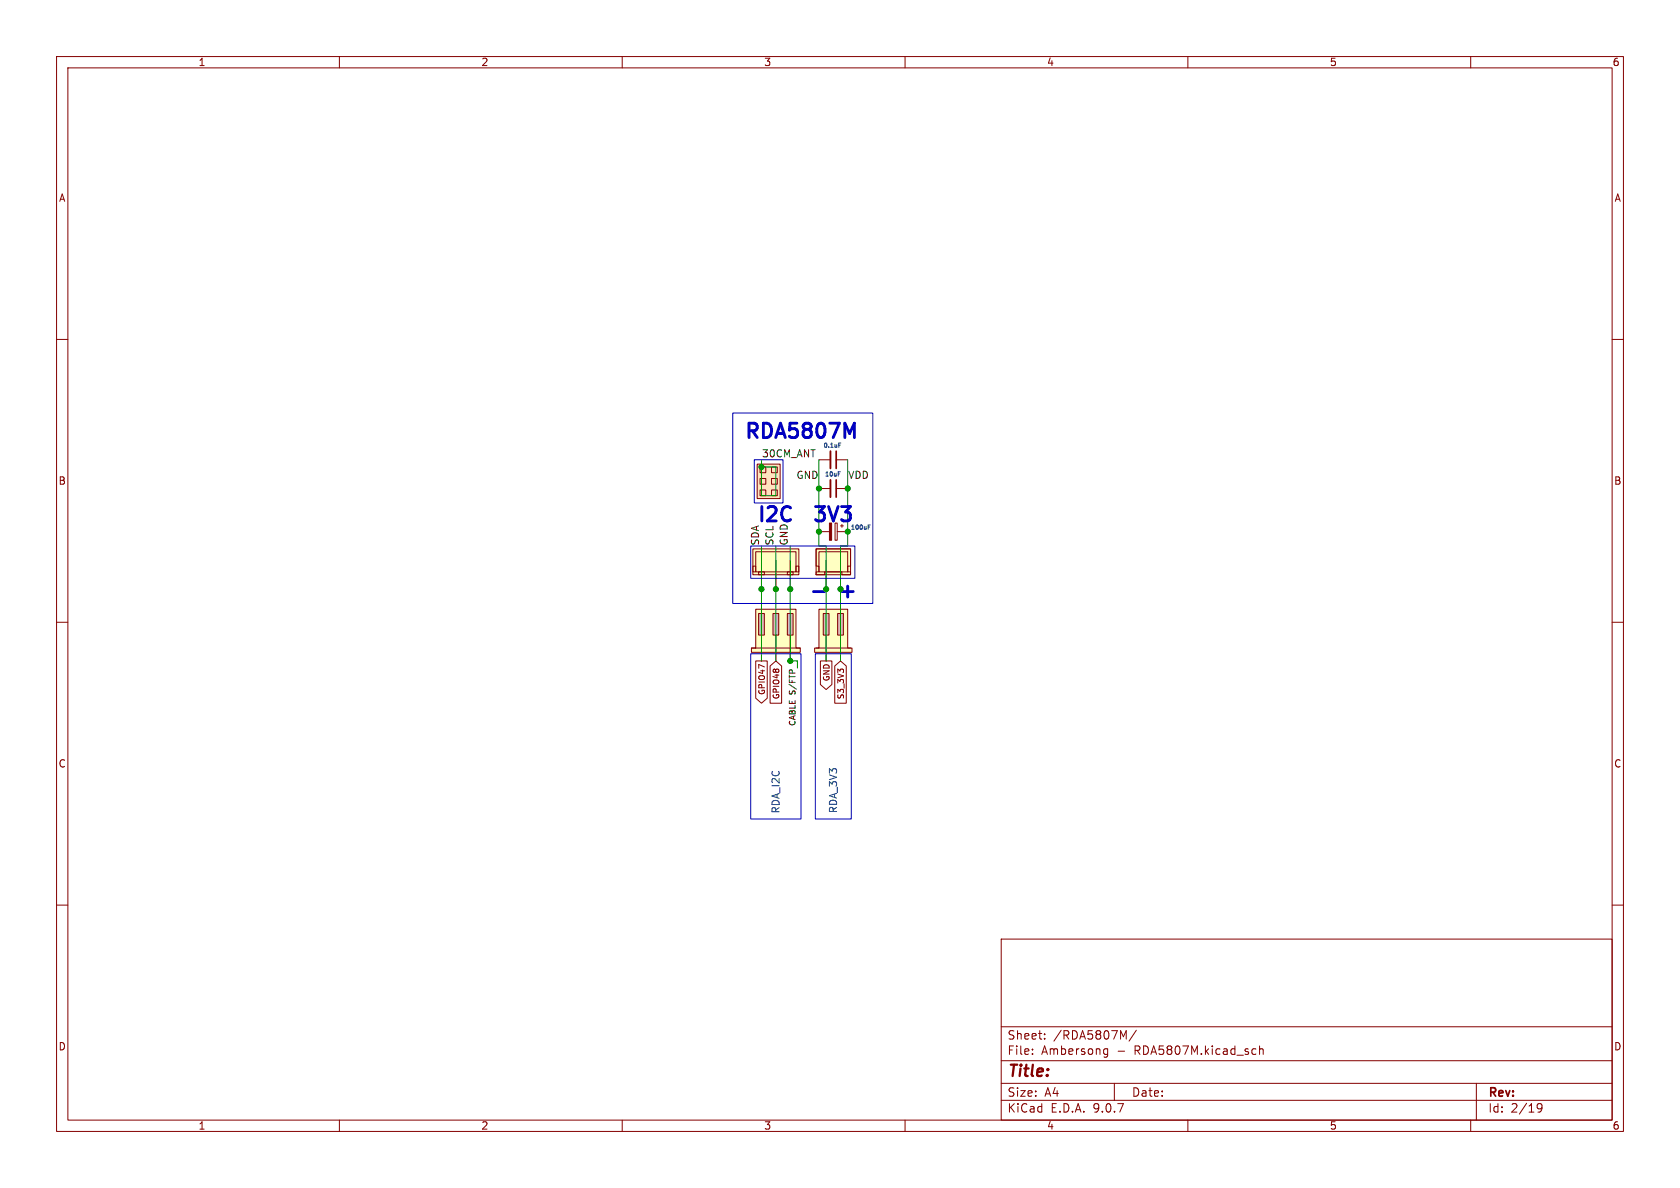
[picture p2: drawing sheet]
<svg xmlns="http://www.w3.org/2000/svg" width="297mm" height="210mm" viewBox="0 0 297 210" stroke-linecap="round" stroke-linejoin="round" font-family="sans-serif">
<g fill="none" stroke="#840000" stroke-width=".18">
<path d="M10 10h277v190h-277zM12 12h273v186h-273zM60 10v2M110 10v2M160 10v2M210 10v2M260 10v2M10 60h2M285 60h2M144.8 86.4h2M147.8 86.4h2.1M10 110h2"/>
<path d="M285 110h2M10 160h2M177 166h108v32h-108zM285 160h2M60 198v2M110 198v2M160 198v2M177 194.5h108M177 191.5h108M177 187.5h108M177 181.5h108M182.5 186.3v.1"/>
<path d="M182.5 185.5v.1M184.7 183.6v.1M184.7 182.8v.1M195.2 186.3h.6M195.2 185.5h.6M195.8 185.4v1.2l-.1 .2-.4 .1M197 191.5v3M198.6 183.3l.5-1.1v1.5M200.9 182.1l-1.3 2M210 198v2M221.9 185.4l.1 .1M222 186.3l-.1 .1"/>
<path d="M222.7 185.5l.2-.1 .3 .1 .1 .9M222.7 184.9v1.5M260 198v2M261 191.5v6.5M271.7 195.4l.3-.3 .5 .1a.99 .99 0 0 1-.3 1.4h-.3M271.7 195.7l.3 .3h.3l.3-.3"/>
</g>
<path d="M147.8 84.8v3.1" fill="none" stroke="#840000" stroke-width=".3"/>
<path d="M146.8 84.8v3.1" fill="none" stroke="#840000" stroke-width=".33"/>
<path d="M148.2 83.4h.3" fill="none" stroke="#006464" stroke-width=".18"/>
<path d="M133.6 107.7h7.1v6.9h.8v.7h-8.7v-.7h.8z" fill="#ffffc2"/>
<g fill="#c2c2c2">
<path d="M134.1 108.5h1v3.8h-1z"/>
<path d="M136.7 108.5h1v3.8h-1z"/>
<path d="M139.2 108.5h1v3.8h-1z"/>
</g>
<path d="M132.8 114.6h8.7M133.6 107.7h7.1v6.9h.8v.7h-8.7v-.7h.8zM134.1 108.5h1v3.8h-1zM134.6 112.3v4.5M136.7 108.5h1v3.8h-1zM137.2 112.3v4.5M139.2 108.5h1v3.8h-1zM139.7 112.3v4.5" fill="none" stroke="#840000" stroke-width=".18"/>
<path d="M144.8 107.7h5.1v6.9h.7v.7h-6.6v-.7h.8z" fill="#ffffc2"/>
<g fill="#c2c2c2">
<path d="M145.5 108.5h1.1v3.8h-1.1z"/>
<path d="M148.1 108.5h1v3.8h-1z"/>
</g>
<path d="M144.8 81.3h2M147.8 81.3h2.1M144.3 114.6h6.1M144.8 107.7h5.1v6.9h.7v.7h-6.6v-.7h.8zM145.5 108.5h1.1v3.8h-1.1zM146 112.3v4.5M148.1 108.5h1v3.8h-1zM148.6 112.3v4.5" fill="none" stroke="#840000" stroke-width=".18"/>
<path d="M147.8 79.8v3" fill="none" stroke="#840000" stroke-width=".3"/>
<path d="M146.8 79.8v3" fill="none" stroke="#840000" stroke-width=".33"/>
<path d="M133.9 82h4v6.1h-4z" fill="#ffe5bf"/>
<path d="M133.9 82h4v6.1h-4zM134.4 82.6h1v1h-1zM134.4 84.6h1v1h-1zM134.4 86.6h1v1h-1zM136.4 82.6h1v1h-1zM136.4 84.6h1v1h-1zM136.4 86.6h1v1h-1z" fill="none" stroke="#840000" stroke-width=".18"/>
<path d="M133.1 97h8.1v4.6h-8.1z" fill="#ffffc2"/>
<path d="M133.1 97h8.1v4.6h-8.1zM133.6 97.5h7.1v3.6h-7.1zM134.6 99.1v5M137.2 99.1v5M139.7 99.1v5M133.1 100.1h.5v1h-.5zM134.1 101.1h1v.5h-1zM139.2 101.1h1v.5h-1zM140.7 100.1h.5v1h-.5z" fill="none" stroke="#840000" stroke-width=".18"/>
<g fill="#ffffc2">
<path d="M144.3 97h6.1v4.6h-6.1z"/>
<path d="M144.3 97h6.1v3.1h-.5v1h.5v.5h-1.6v-.5h-3v.5h-1.5v-.5h.5v-1h-.5z"/>
</g>
<path d="M144.3 97h6.1v4.6h-6.1zM144.3 97h6.1v3.1h-.5v1h.5v.5h-1.6v-.5h-3v.5h-1.5v-.5h.5v-1h-.5zM144.8 97.5h5.1v3.6h-5.1zM146 99.1v5M147.6 92.5h.4v3h-.4zM148.6 99.1v5M133.6 116.8h2v6.6l-1 .9-1-.9zM136.1 117.7l1.1-.9 1 .9v6.6h-2.1zM145 116.8h2.1v4.2l-1.1 .9-1-.9zM147.6 117.7l1-.9 1 .9v6.6h-2z" fill="none" stroke="#840000" stroke-width=".18"/>
<path d="M146.6 92.5h.4v3h-.4z" fill="#840000" stroke="#840000" stroke-width=".18"/>
<path d="M153.5 93.2h.2M153.5 92.8h.3" fill="none" stroke="#006464" stroke-width=".18"/>
<path d="M134.6 81.3v6.3h2.6v-5h-2.6M134.6 96.5v20.3M137.2 96.5v20.3M139.7 96.5v20.3h1.3v1.3M144.8 81.3v15.2h1.2v20.3M149.9 81.3v15.2h-1.3v20.3" fill="none" stroke="#009600" stroke-width=".18"/>
<path d="M150.2 76.6l.8-1.8v2.6M143.8 104.6h1.9" fill="none" stroke="#0000c2" stroke-width=".51"/>
<path d="M129.5 73h24.8v33.7h-24.8zM132.7 96.5h18.4v5.7h-18.4zM133.3 81.3h5.1v7.6h-5.1zM132.7 115.6h8.9v29.2h-8.9zM144.1 115.6h6.4v29.2h-6.4z" fill="none" stroke="#0000c2" stroke-width=".18"/>
<g fill="#009600" stroke="#009600" stroke-width=".18">
<circle cx="137.2" cy="104.1" r=".46"/>
<circle cx="146" cy="104.1" r=".46"/>
<circle cx="139.7" cy="116.8" r=".46"/>
<circle cx="134.6" cy="82.6" r=".46"/>
<circle cx="144.8" cy="94" r=".46"/>
<circle cx="149.9" cy="94" r=".46"/>
<circle cx="134.6" cy="104.1" r=".46"/>
<circle cx="139.7" cy="104.1" r=".46"/>
<circle cx="144.8" cy="86.4" r=".46"/>
<circle cx="149.9" cy="86.4" r=".46"/>
</g>
<g font-size="3.5" fill="#0000c2">
<text x="131.3" y="78.2">RDA5807M</text>
<text x="133.6" y="93">I2C</text>
<text x="143.3" y="93">3V3</text>
</g>
<text font-size="3.5" fill="#009600" x="148.8" y="106.4">+</text>
<text font-size="2.8" fill="#840000" x="178" y="190.9">Title:</text>
<g font-size="2.1" fill="#840000">
<text x="178" y="184">Sheet:</text>
<text x="186.2" y="184">/RDA5807M/</text>
<text x="178" y="186.7">File:</text>
<text x="184.1" y="186.7">Ambersong</text>
<text x="197.5" y="186.7">-</text>
<text x="200.7" y="186.7">RDA5807M.kicad_sch</text>
<text x="178" y="196.9">KiCad</text>
<text x="178" y="194.1">Size:</text>
<text x="184.7" y="194.1">A4</text>
<text x="185.7" y="196.9">E.D.A.</text>
<text x="193.3" y="196.9">9.0.7</text>
<text x="200" y="194.1">Date:</text>
<text x="263" y="194.3">Rev:</text>
<text x="263" y="196.9">Id:</text>
<text x="267.1" y="196.9">2/19</text>
</g>
<g font-size="1.8" fill="#840000">
<text x="35" y="11.9">1</text>
<text x="85" y="11.9">2</text>
<text x="135" y="11.9">3</text>
<text x="185" y="11.9">4</text>
<text x="235" y="11.9">5</text>
<text x="285" y="11.9">6</text>
<text x="10.3" y="35.9">A</text>
<text x="285.3" y="35.9">A</text>
<text x="10.3" y="85.9">B</text>
<text x="285.3" y="85.9">B</text>
<text x="10.3" y="135.9">C</text>
<text x="285.3" y="135.9">C</text>
<text x="10.3" y="185.9">D</text>
<text x="285.3" y="185.9">D</text>
<text x="35" y="199.9">1</text>
<text x="85" y="199.9">2</text>
<text x="135" y="199.9">3</text>
<text x="185" y="199.9">4</text>
<text x="235" y="199.9">5</text>
<text x="285" y="199.9">6</text>
</g>
<g font-size="1.8" fill="#0f0f0f">
<text x="134.6" y="80.9">30CM_ANT</text>
<text x="140.7" y="84.7">GND</text>
<text x="149.9" y="84.7">VDD</text>
<text x="134.3" y="96.5" transform="rotate(-90 134.3 96.5)">SDA</text>
<text x="136.8" y="96.5" transform="rotate(-90 136.8 96.5)">SCL</text>
</g>
<text font-size="1.8" fill="#0000c2" x="139.4" y="96.5" transform="rotate(-90 139.4 96.5)">GND</text>
<g font-size="1.8" fill="#006464">
<text x="138" y="143.9" transform="rotate(-90 138 143.9)">RDA_I2C</text>
<text x="148.2" y="143.9" transform="rotate(-90 148.2 143.9)">RDA_3V3</text>
</g>
<g font-size="1.4" fill="#840000">
<text x="135.4" y="123" transform="rotate(-90 135.4 123)">GPIO47</text>
<text x="138" y="123.8" transform="rotate(-90 138 123.8)">GPIO48</text>
<text x="146.9" y="120.6" transform="rotate(-90 146.9 120.6)">GND</text>
<text x="149.4" y="123.8" transform="rotate(-90 149.4 123.8)">S3_3V3</text>
</g>
<g font-size="1.4" fill="#0f0f0f">
<text x="140.7" y="122.8" transform="rotate(-90 140.7 122.8)">S/FTP</text>
<text x="140.7" y="128.5" transform="rotate(-90 140.7 128.5)">CABLE</text>
</g>
<g font-size="1.1" fill="#006464">
<text x="145.5" y="79.3">0.1uF</text>
<text x="145.7" y="84.4">10uF</text>
<text x="150.3" y="93.8">100uF</text>
</g>
</svg>
